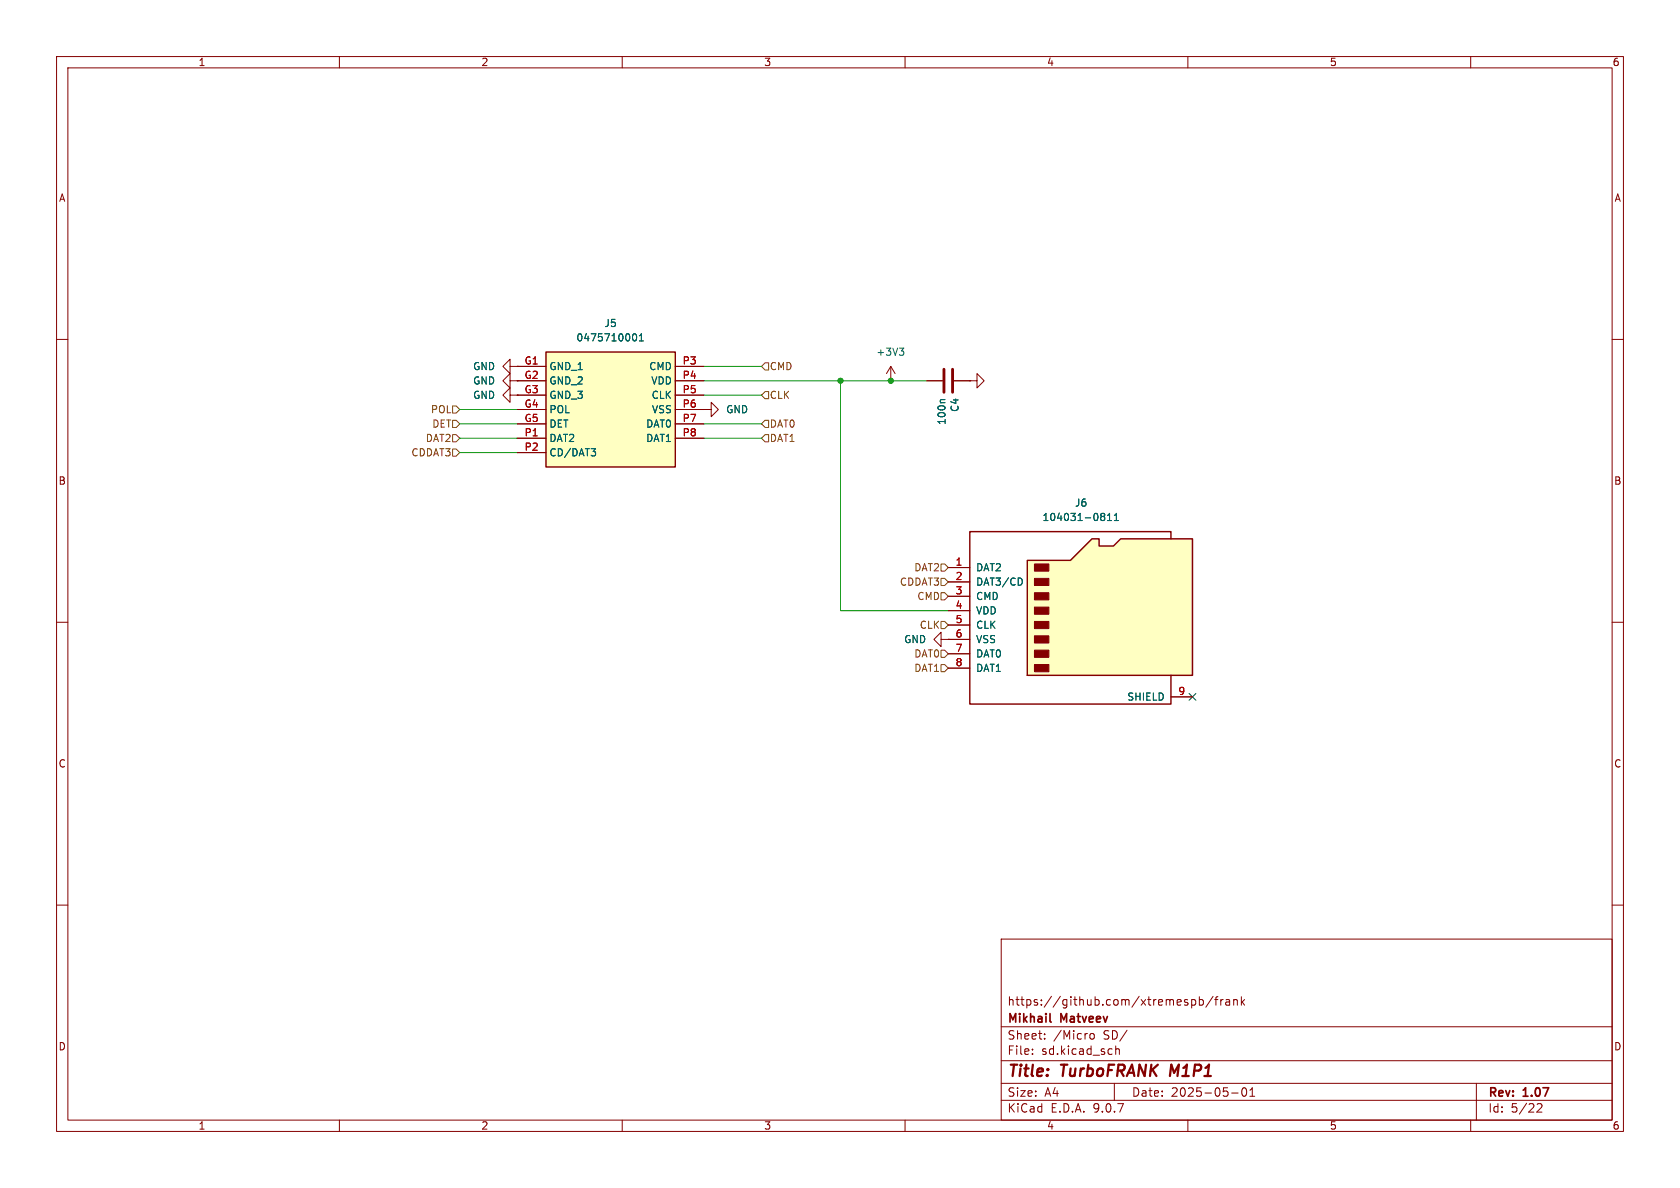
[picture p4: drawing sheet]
<svg xmlns="http://www.w3.org/2000/svg" width="297mm" height="210mm" viewBox="0 0 297 210" stroke-linecap="round" stroke-linejoin="round" font-family="sans-serif">
<g fill="none" stroke="#840000" stroke-width=".18">
<path d="M10 10h277v190h-277zM12 12h273v186h-273zM60 10v2M110 10v2M160 10v2M210 10v2M260 10v2M10 60h2M124.5 72.4h1.2v-1.3l1.3 1.3-1.3 1.3v-1.3M124.5 72.4h.1M157.5 67.3h.1M157.5 64.8l-.8 1.2"/>
<path d="M157.5 64.8l.7 1.2M157.5 64.8v2.5M171.4 67.3h1.3v-1.3l1.3 1.3-1.3 1.3v-1.3M171.4 67.3h.1M285 60h2M10 110h2M166.4 113v-1.2l-1.3 1.2 1.3 1.3v-1.3h1.2M167.6 113h.1M285 110h2M10 160h2M177 166h108v32h-108zM210.7 176.8l.4-.1 .3 .3v.4l-.2 .2h-.5"/>
<path d="M212 176.8l.5-.1 .2 .3v.4l-.1 .2h-.6M212 176.2v1.5M214.5 176.1l-1.3 2M214.7 176.7h.6M215.3 176.2l-.3 .2v1.3M215.8 176.7v1M216.2 176.7l-.2 .1-.2 .2M216.7 176.8h.6l.1 .9M217.4 177.1h-.5a.29 .29 0 0 0-.2 .3 .29 .29 0 0 0 .2 .3l.5-.1M218.1 176.8l.2-.1 .4 .1v.9M218.1 176.7v1M219.5 176.2v1.5"/>
<path d="M219.6 177.1l.4 .6M220 176.7l-.5 .6M285 160h2M60 198v2M110 198v2M160 198v2M177 194.5h108M177 191.5h108M177 187.5h108M177 181.5h108M182.5 186.3v.1M182.5 185.5v.1"/>
<path d="M184.7 183.6v.1M184.7 182.8v.1M192.8 182.8l.4-.1 .3 .3v.4l-.3 .3-.4-.1-.1-.2v-.4zM197 191.5v3M197.2 184.9v1.5M197.2 185.5l.3-.1 .3 .1 .1 .9M210 198v2M217.7 193.2h1.2M219.7 192.4l.2-.1a.81 .81 0 0 1 .6 .6 .81 .81 0 0 1-.3 .8l-.2 .1a.81 .81 0 0 1-.3-1.4zM221 193.8h.8M221 192.7l.4-.4v1.5M260 198v2"/>
<path d="M261 191.5v6.5M271.7 195.2l.6-.1 .2 .1 .1 .3-.9 1.1h.9"/>
</g>
<path d="M207.1 188.2l-.3 2" fill="none" stroke="#840000" stroke-width=".4"/>
<path d="M185.6 180.5l.2 .2" fill="none" stroke="#840000" stroke-width=".3"/>
<path d="M159 61.5h.8l-.4 .5M159.5 62l.3 .3v.3l-.3 .2" fill="none" stroke="#006464" stroke-width=".18"/>
<path d="M181.6 99.1h7.6l3.8-3.8h1.3v1.2h2.5l1.3-1.2h12.7v24.1h-29.2z" fill="#ffffc2"/>
<path d="M181.6 99.1h7.6l3.8-3.8h1.3v1.2h2.5l1.3-1.2h12.7v24.1h-29.2zM207 95.3v-1.3h-35.6v30.5h35.6v-5.1" fill="none" stroke="#840000" stroke-width=".25"/>
<g fill="#840000" stroke="#840000" stroke-width=".18">
<path d="M182.9 99.7h2.5v1.3h-2.5z"/>
<path d="M182.9 102.2h2.5v1.3h-2.5z"/>
<path d="M182.9 104.8h2.5v1.2h-2.5z"/>
<path d="M182.9 107.3h2.5v1.3h-2.5z"/>
<path d="M182.9 109.9h2.5v1.2h-2.5z"/>
<path d="M182.9 112.4h2.5v1.3h-2.5z"/>
<path d="M182.9 114.9h2.5v1.3h-2.5z"/>
<path d="M182.9 117.5h2.5v1.2h-2.5z"/>
</g>
<g fill="none" stroke="#840000" stroke-width=".18">
<path d="M90.2 64.8v-1.3l-1.3 1.3 1.3 1.2v-1.2h1.2M90.2 69.9v-1.3l-1.3 1.3 1.3 1.2v-1.2h1.2M91.4 64.8h.1M91.4 69.9h.1M163.8 67.3h2.8M168.7 67.3h2.7M167.6 100.3h3.8M167.6 102.9h3.8M167.6 105.4h3.8M167.6 108h3.8M167.6 110.5h3.8M167.6 113h3.8"/>
<path d="M167.6 115.6h3.8M167.6 118.1h3.8M207 123.2h3.8"/>
</g>
<path d="M167.1 70.6h-.7l-.2 .2M194.8 90.7h.3l.2 .3-.2 .3M194.8 91.3h.3M195.1 91.3l.2 .2v.3l-.1 .2h-.4M195.8 92h.7M195.8 91.1l.4-.4v1.3M197 92h.7M197 91.1l.4-.4v1.3M180.5 102.2l.2 .5-.2 .7" fill="none" stroke="#006464" stroke-width=".18"/>
<path d="M166.9 65.3v4M168.4 65.3v4" fill="none" stroke="#840000" stroke-width=".51"/>
<path d="M96.5 62.2h22.9v20.4h-22.9z" fill="#ffffc2"/>
<path d="M96.5 62.2h22.9v20.4h-22.9z" fill="none" stroke="#840000" stroke-width=".25"/>
<g fill="none" stroke="#840000" stroke-width=".18">
<path d="M90.2 67.3v-1.3l-1.3 1.3 1.3 1.3v-1.3h1.2M91.4 67.3h.1M91.4 69.9h.1M91.4 64.8h.1M91.4 64.8h5.1M91.4 67.3h5.1M91.4 69.9h5.1M91.4 72.4h5.1M91.4 74.9h5.1M91.4 77.5h5.1M119.4 64.8h5.1M119.4 67.3h5.1"/>
<path d="M119.4 69.9h5.1M119.4 72.4h5.1M119.4 74.9h5.1M119.4 77.5h5.1M124.5 72.4h.1M163.8 67.3h2.8M168.7 67.3h2.7M171.4 67.3h.1M91.4 80h5.1M167.6 113h.1M167.6 100.3h3.8M167.6 102.9h3.8"/>
<path d="M167.6 105.4h3.8M167.6 108h3.8M167.6 110.5h3.8M167.6 113h3.8M167.6 115.6h3.8M167.6 118.1h3.8M207 123.2h3.8"/>
</g>
<g fill="none" stroke="#006464" stroke-width=".18">
<path d="M111.9 59.2l.2-.2a.68 .68 0 0 1 .5 .6 .68 .68 0 0 1-.5 .7l-.2-.3M113 59.4l.4-.4v1.3M104.5 79.3h.8l-.4 .5M105.1 79.8l.2 .2v.3l-.2 .3M113 60.3h.8M167.1 70.6h-.7l-.2 .2M194.8 90.7h.3l.2 .3-.2 .3M194.8 91.3h.3M195.1 91.3l.2 .2v.3l-.1 .2h-.4M195.8 92h.7M195.8 91.1l.4-.4v1.3M197 92h.7"/>
<path d="M197 91.1l.4-.4v1.3M180.5 102.2l.2 .5-.2 .7"/>
</g>
<g fill="none" stroke="#725600" stroke-width=".18">
<path d="M80 74.3h.6l.7 .6-.7 .7h-.6zM80 79.4h.6l.7 .6-.7 .6h-.6zM80 76.8h.6l.7 .7-.7 .6h-.6zM80 71.8h.6l.7 .6-.7 .6h-.6zM134.6 69.9l.7-.7h.6v1.3h-.6zM134.6 64.8l.7-.7h.6v1.3h-.6zM134.6 77.5l.7-.7h.6v1.3h-.6zM135.3 74.3h.6v1.3h-.6l-.7-.7zM166.4 99.7h.6l.6 .6-.6 .7h-.6zM166.4 114.9h.6l.6 .7-.6 .6h-.6zM166.4 117.5h.6l.6 .6-.6 .6h-.6zM166.4 109.9h.6l.6 .6-.6 .6h-.6z"/>
<path d="M166.4 102.2h.6l.6 .7-.6 .6h-.6zM166.4 104.8h.6l.6 .6-.6 .6h-.6z"/>
</g>
<path d="M81.3 77.5h10.1M81.3 72.4h10.1M81.3 74.9h10.1M124.5 67.3h39.3M124.5 77.5h10.1M124.5 74.9h10.1M124.5 69.9h10.1M124.5 64.8h10.1M148.6 67.3v40.7h19M81.3 80h10.1" fill="none" stroke="#009600" stroke-width=".18"/>
<path d="M210.2 122.6l1.2 1.2M211.4 122.6l-1.2 1.2" fill="none" stroke="#000084" stroke-width=".18"/>
<g fill="#009600" stroke="#009600" stroke-width=".18">
<circle cx="157.5" cy="67.3" r=".46"/>
<circle cx="148.6" cy="67.3" r=".46"/>
</g>
<g font-size="2.8" fill="#840000">
<text x="178" y="190.9">Title:</text>
<text x="187.7" y="190.9">TurboFRANK</text>
<text x="207.7" y="190.9">M1P1</text>
</g>
<g font-size="2.1" fill="#840000">
<text x="178" y="178">https://github.com/xtremespb/frank</text>
<text x="178" y="184">Sheet:</text>
<text x="178" y="181.2">Mikhail</text>
<text x="186.2" y="184">/Micro</text>
<text x="187.6" y="181.2">Matveev</text>
<text x="195.1" y="184">SD/</text>
<text x="178" y="186.7">File:</text>
<text x="184.1" y="186.7">sd.kicad_sch</text>
<text x="178" y="196.9">KiCad</text>
<text x="178" y="194.1">Size:</text>
<text x="184.7" y="194.1">A4</text>
<text x="185.7" y="196.9">E.D.A.</text>
<text x="193.3" y="196.9">9.0.7</text>
<text x="200" y="194.1">Date:</text>
<text x="207" y="194.1">2025-05-01</text>
<text x="263" y="194.3">Rev:</text>
<text x="263" y="196.9">Id:</text>
<text x="267.1" y="196.9">5/22</text>
<text x="269.4" y="194.3">1.07</text>
</g>
<g font-size="1.8" fill="#840000">
<text x="35" y="11.9">1</text>
<text x="85" y="11.9">2</text>
<text x="135" y="11.9">3</text>
<text x="185" y="11.9">4</text>
<text x="235" y="11.9">5</text>
<text x="285" y="11.9">6</text>
<text x="10.3" y="35.9">A</text>
<text x="285.3" y="35.9">A</text>
<text x="10.3" y="85.9">B</text>
<text x="285.3" y="85.9">B</text>
<text x="10.3" y="135.9">C</text>
<text x="285.3" y="135.9">C</text>
<text x="10.3" y="185.9">D</text>
<text x="285.3" y="185.9">D</text>
<text x="35" y="199.9">1</text>
<text x="85" y="199.9">2</text>
<text x="135" y="199.9">3</text>
<text x="185" y="199.9">4</text>
<text x="235" y="199.9">5</text>
<text x="285" y="199.9">6</text>
</g>
<g font-size="1.8" fill="#006464">
<text x="106.8" y="58">J5</text>
<text x="83.5" y="65.6">GND</text>
<text x="97" y="65.6">GND_1</text>
<text x="101.8" y="60.6">0475710001</text>
<text x="114.7" y="65.6">CMD</text>
<text x="154.8" y="63.1">+3V3</text>
<text x="83.5" y="70.7">GND</text>
<text x="83.5" y="68.2">GND</text>
<text x="97" y="68.2">GND_2</text>
<text x="97" y="70.7">GND_3</text>
<text x="115" y="68.2">VDD</text>
<text x="115.1" y="70.7">CLK</text>
<text x="97" y="73.3">POL</text>
<text x="97" y="75.8">DET</text>
<text x="114.1" y="75.8">DAT0</text>
<text x="115.2" y="73.3">VSS</text>
<text x="128.3" y="73.3">GND</text>
<text x="167.4" y="75.2" transform="rotate(-90 167.4 75.2)">100n</text>
<text x="169.7" y="72.9" transform="rotate(-90 169.7 72.9)">C4</text>
<text x="97" y="78.3">DAT2</text>
<text x="97" y="80.9">CD/DAT3</text>
<text x="114.1" y="78.3">DAT1</text>
<text x="189.9" y="89.8">J6</text>
<text x="184.2" y="92.3">104031-0811</text>
<text x="172.5" y="101.2">DAT2</text>
<text x="172.5" y="103.7">DAT3/CD</text>
<text x="172.5" y="106.3">CMD</text>
<text x="159.7" y="113.9">GND</text>
<text x="172.5" y="108.8">VDD</text>
<text x="172.5" y="111.4">CLK</text>
<text x="172.5" y="113.9">VSS</text>
<text x="172.5" y="116.4">DAT0</text>
<text x="172.5" y="119">DAT1</text>
<text x="199.2" y="124.1">SHIELD</text>
</g>
<g font-size="1.8" fill="#a90000">
<text x="92.6" y="64.5">G1</text>
<text x="120.6" y="64.5">P3</text>
<text x="92.6" y="67.1">G2</text>
<text x="92.6" y="69.6">G3</text>
<text x="120.6" y="67.1">P4</text>
<text x="120.6" y="69.6">P5</text>
<text x="92.6" y="72.1">G4</text>
<text x="92.6" y="74.7">G5</text>
<text x="92.6" y="77.2">P1</text>
<text x="120.6" y="72.1">P6</text>
<text x="120.6" y="74.7">P7</text>
<text x="120.6" y="77.2">P8</text>
<text x="92.6" y="79.8">P2</text>
<text x="168.8" y="100.1">1</text>
<text x="168.8" y="102.6">2</text>
<text x="168.8" y="105.2">3</text>
<text x="168.8" y="107.7">4</text>
<text x="168.8" y="110.2">5</text>
<text x="168.8" y="112.8">6</text>
<text x="168.8" y="115.3">7</text>
<text x="168.8" y="117.9">8</text>
<text x="208.2" y="122.9">9</text>
</g>
<g font-size="1.8" fill="#725600">
<text x="136" y="65.6">CMD</text>
<text x="136" y="70.7">CLK</text>
<text x="76.1" y="73.3">POL</text>
<text x="76.3" y="75.8">DET</text>
<text x="136" y="75.8">DAT0</text>
<text x="72.6" y="80.9">CDDAT3</text>
<text x="75.2" y="78.3">DAT2</text>
<text x="136" y="78.3">DAT1</text>
<text x="161.5" y="101.2">DAT2</text>
<text x="159" y="103.7">CDDAT3</text>
<text x="162.1" y="106.3">CMD</text>
<text x="162.5" y="111.4">CLK</text>
<text x="161.5" y="116.4">DAT0</text>
<text x="161.5" y="119">DAT1</text>
</g>
</svg>
